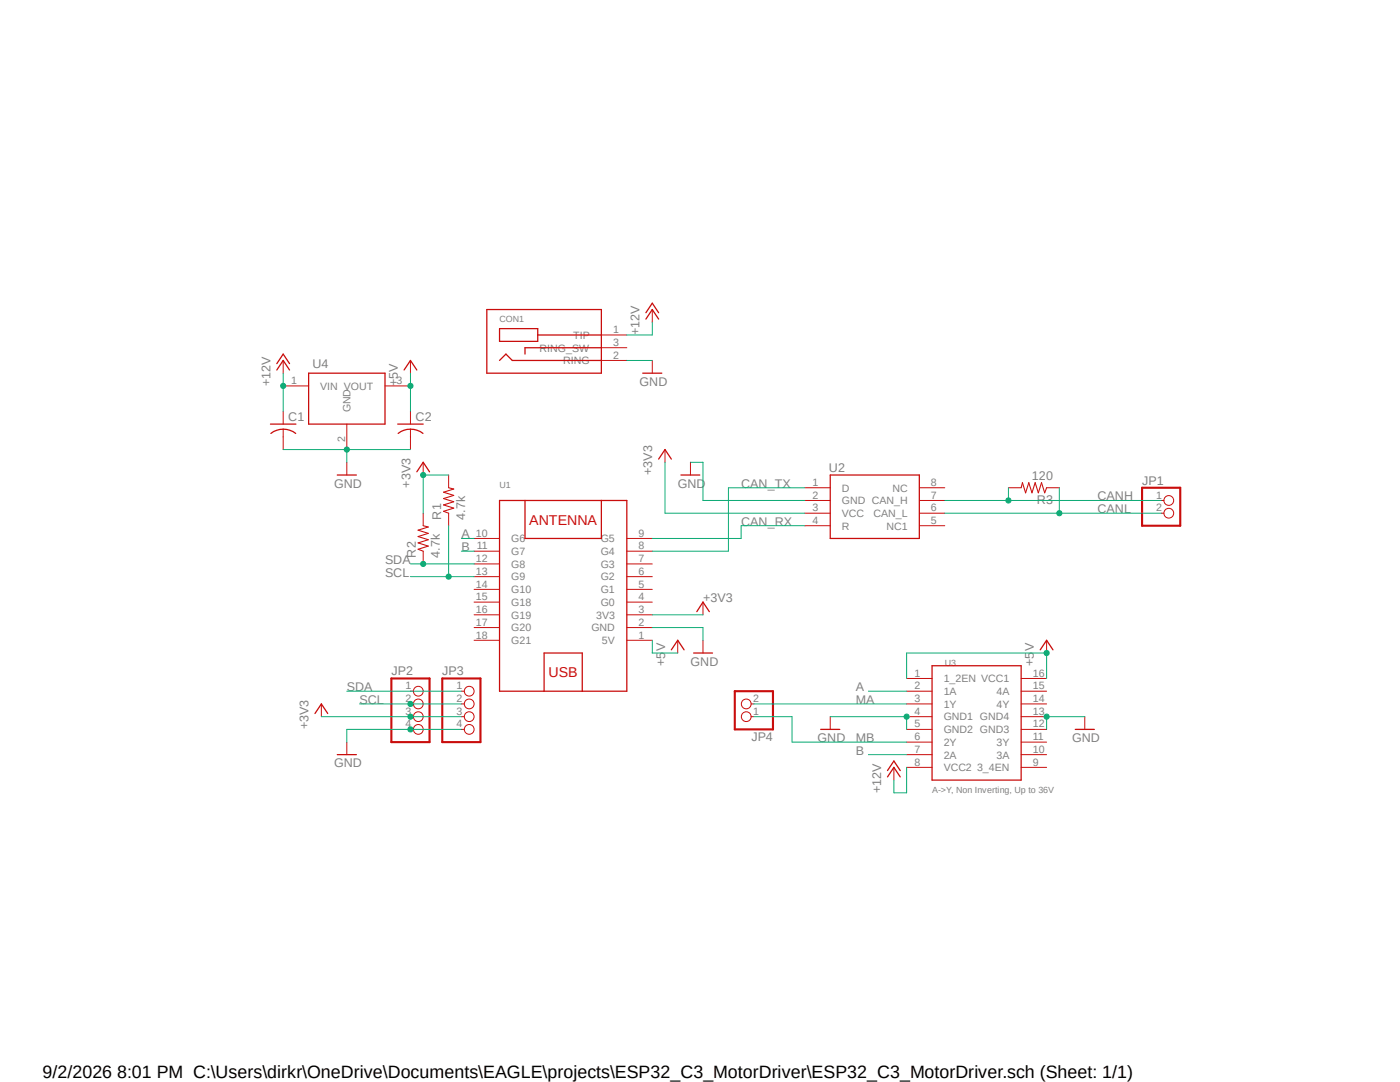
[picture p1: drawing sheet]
<svg xmlns="http://www.w3.org/2000/svg" width="279mm" height="216mm" viewBox="0 0 279 216" stroke-linecap="round" stroke-linejoin="round" font-family="sans-serif">
<path d="M51.4 59.4l185.2 100.7M236.6 59.4l-185.2 100.7" fill="none" stroke="#fff" stroke-width=".2"/>
<g fill="none" stroke="#c90d0c" stroke-width=".25">
<path d="M55.2 73.8l1.3-1.9 1.3 1.9M55.2 72.6l1.3-1.9 1.3 1.9M61.6 74.5h15.2v10.1h-15.2zM80.6 73.8l1.3-1.9 1.3 1.9M97.2 61.8h22.8v12.7h-22.8zM99.7 65.6h7.6v2.5h-7.6zM99.7 71.9l1.3-1.2 1.2 1.2h17.8M107.3 66.8h12.7M120 69.4h-15.2v1.3M128.3 74.5h3.8M128.9 63.7l1.3-1.9 1.2 1.9M128.9 62.4l1.3-1.9 1.2 1.9"/>
<path d="M54 84.6h5.1M54.1 86.5a4 4 0 0 1 4.9 0M67.3 94.8h3.8M79.4 84.6h5.1M79.5 86.5a4 4 0 0 1 4.9 0M83.2 94.1l1.3-1.9 1.2 1.9M99.7 99.9h25.4v38h-25.4zM104.8 99.9v7.5h15.2v-7.5M131.4 91.6l1.3-1.9 1.3 1.9M135.9 94.8h3.8M165.7 94.8h17.8v12.6h-17.8zM108.6 137.9v-7.6h7.6v7.6"/>
<path d="M134 129.7l1.3-1.9 1.2 1.9M138.4 130.3h3.8M139.1 122l1.2-1.9 1.3 1.9M186 132.8h17.8v22.9h-17.8zM207.6 129.7l1.3-1.9 1.2 1.9M62.9 142.4l1.2-1.9 1.3 1.9M67.3 150.6h3.8M163.8 145.5h3.8M177.1 155l1.3-1.9 1.3 1.9M177.1 153.8l1.3-2 1.3 2M214.6 145.5h3.8"/>
</g>
<g fill="none" stroke="#c90d0c" stroke-width=".2">
<path d="M56.5 71.9v2.6M56.5 77h5.1M76.8 77h5.1M81.9 71.9v2.6M120 69.4h5.1M120 71.9h5.1M120 66.8h5.1M130.2 61.8v2.5M130.2 71.9v2.6M56.5 82.1v2.5M56.5 85.6v4.1M69.2 84.6v5.1"/>
<path d="M69.2 92.2v2.6M81.9 82.1v2.5M81.9 85.6v4.1M84.5 92.2v2.6M89.5 94.8v2.5M132.7 89.7v2.5M137.8 92.2v2.6M160.6 97.3h5.1M160.6 99.9h5.1M183.5 97.3h5.1M183.5 99.9h5.1M201.3 97.3h2.5"/>
<path d="M208.9 97.3h2.5M231.7 99.9h.6M84.5 102.4v2.5M84.5 110v2.5M89.5 102.4v2.5M94.6 117.6h5.1M94.6 115.1h5.1M94.6 112.5h5.1M94.6 107.4h5.1M94.6 110h5.1M125.1 117.6h5.1M125.1 115.1h5.1"/>
<path d="M125.1 112.5h5.1M125.1 107.4h5.1M125.1 110h5.1M160.6 102.4h5.1M160.6 104.9h5.1M183.5 102.4h5.1M183.5 104.9h5.1M231.7 102.4h.6M81.9 137.9h.6M92.1 137.9h.5M94.6 122.7h5.1M94.6 127.8h5.1"/>
<path d="M94.6 120.1h5.1M94.6 125.2h5.1M125.1 122.7h5.1M125.1 127.8h5.1M125.1 120.1h5.1M125.1 125.2h5.1M135.3 127.8v2.5M140.3 120.1v2.6M140.3 127.8v2.5M180.9 135.4h5.1M180.9 137.9h5.1M203.8 135.4h5.1"/>
<path d="M203.8 137.9h5.1M208.9 127.8v2.5M64.1 140.5v2.5M69.2 148.1v2.5M81.9 140.5h.6M81.9 143h.6M81.9 145.5h.6M92.1 140.5h.5M92.1 143h.5M92.1 145.5h.5M149.9 140.5h.6M149.9 143h.6"/>
<path d="M165.7 143v2.5M178.4 153.1v2.6M180.9 140.5h5.1M180.9 143h5.1M180.9 145.5h5.1M180.9 148.1h5.1M180.9 150.6h5.1M180.9 153.1h5.1M203.8 140.5h5.1M203.8 143h5.1M203.8 145.5h5.1M203.8 148.1h5.1"/>
<path d="M203.8 150.6h5.1M203.8 153.1h5.1M216.5 143v2.5"/>
<circle cx="233.3" cy="99.9" r=".98"/>
<circle cx="233.3" cy="102.4" r=".98"/>
<circle cx="83.5" cy="137.9" r=".98"/>
<circle cx="93.6" cy="137.9" r=".98"/>
<circle cx="83.5" cy="145.5" r=".98"/>
<circle cx="83.5" cy="143" r=".98"/>
<circle cx="83.5" cy="140.5" r=".98"/>
<circle cx="93.6" cy="140.5" r=".98"/>
<circle cx="93.6" cy="145.5" r=".98"/>
<circle cx="93.6" cy="143" r=".98"/>
<circle cx="148.9" cy="143" r=".98"/>
<circle cx="148.9" cy="140.5" r=".98"/>
</g>
<path d="M89.5 97.3l1.1 .3-2.1 .6 2.1 .6-2.1 .7 2.1 .6-2.1 .7 2.1 .6-2.1 .6 1 .4M203.8 97.3l.2-1 .7 2 .6-2 .7 2 .6-2 .6 2 .7-2 .6 2 .4-1M84.5 104.9l1 .3-2.1 .6 2.1 .6-2.1 .7 2.1 .6-2.1 .6 2.1 .7-2.1 .6 1.1 .4" fill="none" stroke="#c90d0c" stroke-width=".21"/>
<path d="M227.9 97.3h7.6v7.6h-7.6zM78.1 135.4h7.6v12.7h-7.6zM88.3 135.4h7.6v12.7h-7.6zM146.6 137.9h7.7v7.6h-7.7z" fill="none" stroke="#c90d0c" stroke-width=".42"/>
<path d="M81.9 112.5h12.7" fill="none" stroke="#0dab76" stroke-width=".2"/>
<circle cx="84.5" cy="112.5" r=".51" fill="#0dab76"/>
<g fill="none" stroke="#0dab76" stroke-width=".2">
<path d="M81.9 115.1h12.7M89.5 104.9v10.2M69.2 137.9h22.9"/>
<circle cx="84.5" cy="112.5" r=".51"/>
</g>
<circle cx="89.5" cy="115.1" r=".51" fill="#0dab76"/>
<g fill="none" stroke="#0dab76" stroke-width=".2">
<path d="M71.8 140.5h20.3"/>
<circle cx="89.5" cy="115.1" r=".51"/>
</g>
<circle cx="81.9" cy="140.5" r=".51" fill="#0dab76"/>
<g fill="none" stroke="#0dab76" stroke-width=".2">
<path d="M160.6 97.3h-15.2v12.7h-15.2M160.6 104.9h-12.7v2.5h-17.7M165.7 143h15.2v2.5"/>
<circle cx="81.9" cy="140.5" r=".51"/>
</g>
<circle cx="180.9" cy="143" r=".51" fill="#0dab76"/>
<g fill="none" stroke="#0dab76" stroke-width=".2">
<path d="M216.5 143h-7.6v2.5"/>
<circle cx="180.9" cy="143" r=".51"/>
</g>
<circle cx="208.9" cy="143" r=".51" fill="#0dab76"/>
<g fill="none" stroke="#0dab76" stroke-width=".2">
<path d="M56.5 89.7h25.4M137.8 92.2h2.5v7.7h20.3"/>
<circle cx="208.9" cy="143" r=".51"/>
</g>
<circle cx="69.2" cy="89.7" r=".51" fill="#0dab76"/>
<g fill="none" stroke="#0dab76" stroke-width=".2">
<path d="M125.1 71.9h5.1M69.2 89.7v2.5M130.2 125.2h10.1v2.6M92.1 145.5h-22.9v2.6"/>
<circle cx="69.2" cy="89.7" r=".51"/>
</g>
<circle cx="81.9" cy="145.5" r=".51" fill="#0dab76"/>
<g fill="none" stroke="#0dab76" stroke-width=".2">
<path d="M89.5 94.8h-5v7.6M132.7 92.2v10.2h27.9M130.2 122.7h10.1"/>
<circle cx="81.9" cy="145.5" r=".51"/>
</g>
<circle cx="84.5" cy="94.8" r=".51" fill="#0dab76"/>
<g fill="none" stroke="#0dab76" stroke-width=".2">
<path d="M64.1 143h28"/>
<circle cx="84.5" cy="94.8" r=".51"/>
</g>
<circle cx="81.9" cy="143" r=".51" fill="#0dab76"/>
<g fill="none" stroke="#0dab76" stroke-width=".2">
<path d="M188.6 99.9h43.1M201.3 97.3v2.6"/>
<circle cx="81.9" cy="143" r=".51"/>
</g>
<circle cx="201.2" cy="99.9" r=".51" fill="#0dab76"/>
<g fill="none" stroke="#0dab76" stroke-width=".2">
<path d="M211.4 97.3v5.1h-22.8"/>
<circle cx="201.2" cy="99.9" r=".51"/>
</g>
<circle cx="211.4" cy="102.4" r=".51" fill="#0dab76"/>
<g fill="none" stroke="#0dab76" stroke-width=".2">
<path d="M56.5 74.5v7.6M92.1 110h2.5M92.1 107.4h2.5M211.4 102.4h20.3M173.3 137.9h7.6M150.5 140.5h30.4M150.5 143h7.6v5.1h22.8M173.3 150.6h7.6"/>
<circle cx="211.4" cy="102.4" r=".51"/>
</g>
<circle cx="56.5" cy="77" r=".51" fill="#0dab76"/>
<g fill="none" stroke="#0dab76" stroke-width=".2">
<path d="M81.9 74.5v7.6M130.2 64.3v2.5h-5.1M180.9 153.1v5.1h-2.5v-2.5"/>
<circle cx="56.5" cy="77" r=".51"/>
</g>
<circle cx="81.9" cy="77" r=".51" fill="#0dab76"/>
<g fill="none" stroke="#0dab76" stroke-width=".2">
<path d="M130.2 127.8v2.5h5.1M180.9 135.4v-5.1h28v5.1"/>
<circle cx="81.9" cy="77" r=".51"/>
</g>
<circle cx="208.9" cy="130.3" r=".51" fill="#0dab76"/>
<circle cx="208.9" cy="130.3" r=".51" fill="none" stroke="#0dab76" stroke-width=".2"/>
<text font-size="3.6" x="8.5" y="215">9/2/2026 8:01 PM C:\Users\dirkr\OneDrive\Documents\EAGLE\projects\ESP32_C3_MotorDriver\ESP32_C3_MotorDriver.sch (Sheet: 1/1)</text>
<g font-size="2.8" fill="#c90d0c">
<text x="105.6" y="104.7">ANTENNA</text>
<text x="109.5" y="135.1">USB</text>
</g>
<g font-size="2.5" fill="#808080">
<text x="127.6" y="66.8" transform="rotate(-90 127.6 66.8)">+12V</text>
<text x="54" y="77" transform="rotate(-90 54 77)">+12V</text>
<text x="62.4" y="73.4">U4</text>
<text x="79.4" y="77" transform="rotate(-90 79.4 77)">+5V</text>
<text x="127.6" y="77">GND</text>
<text x="57.5" y="84">C1</text>
<text x="82.9" y="84">C2</text>
<text x="130.2" y="94.8" transform="rotate(-90 130.2 94.8)">+3V3</text>
<text x="165.4" y="94.3">U2</text>
<text x="206" y="95.8">120</text>
<text x="66.7" y="97.3">GND</text>
<text x="81.9" y="97.3" transform="rotate(-90 81.9 97.3)">+3V3</text>
<text x="135.3" y="97.3">GND</text>
<text x="147.9" y="97.3">CAN_TX</text>
<text x="206.9" y="100.6">R3</text>
<text x="219" y="99.9">CANH</text>
<text x="227.9" y="96.7">JP1</text>
<text x="88.1" y="103.7" transform="rotate(-90 88.1 103.7)">R1</text>
<text x="92.1" y="107.4">A</text>
<text x="92.8" y="103.7" transform="rotate(-90 92.8 103.7)">4.7k</text>
<text x="147.9" y="104.9">CAN_RX</text>
<text x="219" y="102.4">CANL</text>
<text x="76.8" y="112.5">SDA</text>
<text x="83" y="111.3" transform="rotate(-90 83 111.3)">R2</text>
<text x="87.8" y="111.3" transform="rotate(-90 87.8 111.3)">4.7k</text>
<text x="92.1" y="110">B</text>
<text x="76.8" y="115.1">SCL</text>
<text x="140.3" y="120.1">+3V3</text>
<text x="69.2" y="137.9">SDA</text>
<text x="78.1" y="134.7">JP2</text>
<text x="88.3" y="134.7">JP3</text>
<text x="132.7" y="132.8" transform="rotate(-90 132.7 132.8)">+5V</text>
<text x="137.8" y="132.8">GND</text>
<text x="170.8" y="137.9">A</text>
<text x="206.3" y="132.8" transform="rotate(-90 206.3 132.8)">+5V</text>
<text x="71.8" y="140.5">SCL</text>
<text x="170.8" y="140.5">MA</text>
<text x="61.6" y="145.5" transform="rotate(-90 61.6 145.5)">+3V3</text>
<text x="149.9" y="148">JP4</text>
<text x="163.2" y="148.1">GND</text>
<text x="170.8" y="148.1">MB</text>
<text x="214" y="148.1">GND</text>
<text x="66.7" y="153.1">GND</text>
<text x="170.8" y="150.6">B</text>
<text x="175.9" y="158.2" transform="rotate(-90 175.9 158.2)">+12V</text>
</g>
<g font-size="2.1" fill="#808080">
<text x="107.7" y="70.1">RING_SW</text>
<text x="114.4" y="67.6">TIP</text>
<text x="122.3" y="69">3</text>
<text x="122.3" y="71.6">2</text>
<text x="122.3" y="66.5">1</text>
<text x="58.1" y="76.7">1</text>
<text x="63.9" y="77.8">VIN VOUT</text>
<text x="79.2" y="76.7">3</text>
<text x="112.4" y="72.7">RING</text>
<text x="70" y="82.3" transform="rotate(-90 70 82.3)">GND</text>
<text x="68.9" y="88.1" transform="rotate(-90 68.9 88.1)">2</text>
<text x="162.2" y="96.9">1</text>
<text x="162.2" y="99.5">2</text>
<text x="168" y="98.1">D</text>
<text x="168" y="100.6">GND CAN_H</text>
<text x="178.1" y="98.1">NC</text>
<text x="185.8" y="99.5">7</text>
<text x="185.8" y="96.9">8</text>
<text x="230.7" y="99.5">1</text>
<text x="95" y="107.1">10</text>
<text x="127.4" y="107.1">9</text>
<text x="162.2" y="102">3</text>
<text x="162.2" y="104.6">4</text>
<text x="168" y="103.2">VCC</text>
<text x="168" y="105.7">R</text>
<text x="174.3" y="103.2">CAN_L</text>
<text x="176.9" y="105.7">NC1</text>
<text x="185.8" y="104.6">5</text>
<text x="185.8" y="102">6</text>
<text x="230.7" y="102">2</text>
<text x="95" y="112.2">12</text>
<text x="95.2" y="109.6">11</text>
<text x="102" y="108.2">G6</text>
<text x="102" y="110.7">G7</text>
<text x="102" y="113.3">G8</text>
<text x="119.9" y="113.3">G3</text>
<text x="119.9" y="108.2">G5</text>
<text x="119.9" y="110.7">G4</text>
<text x="127.4" y="112.2">7</text>
<text x="127.4" y="109.6">8</text>
<text x="95" y="119.8">15</text>
<text x="95" y="114.7">13</text>
<text x="95" y="117.3">14</text>
<text x="102" y="115.8">G9</text>
<text x="102" y="118.4">G10</text>
<text x="119.9" y="118.4">G1</text>
<text x="119.9" y="115.8">G2</text>
<text x="127.4" y="119.8">4</text>
<text x="127.4" y="117.3">5</text>
<text x="127.4" y="114.7">6</text>
<text x="95" y="122.3">16</text>
<text x="95" y="124.9">17</text>
<text x="102" y="123.4">G19</text>
<text x="102" y="120.9">G18</text>
<text x="102" y="126">G20</text>
<text x="118" y="126">GND</text>
<text x="119" y="123.4">3V3</text>
<text x="119.9" y="120.9">G0</text>
<text x="127.4" y="122.3">3</text>
<text x="127.4" y="124.9">2</text>
<text x="95" y="127.4">18</text>
<text x="102" y="128.5">G21</text>
<text x="120.1" y="128.5">5V</text>
<text x="127.4" y="127.4">1</text>
<text x="80.9" y="137.5">1</text>
<text x="91.1" y="137.5">1</text>
<text x="182.5" y="135">1</text>
<text x="182.5" y="137.5">2</text>
<text x="188.3" y="136.1">1_2EN VCC1</text>
<text x="206.1" y="137.5">15</text>
<text x="206.1" y="135">16</text>
<text x="80.9" y="140.1">2</text>
<text x="80.9" y="142.6">3</text>
<text x="91.1" y="140.1">2</text>
<text x="91.1" y="142.6">3</text>
<text x="150.3" y="142.6">1</text>
<text x="150.3" y="140.1">2</text>
<text x="182.5" y="140.1">3</text>
<text x="182.5" y="142.6">4</text>
<text x="188.3" y="138.7">1A</text>
<text x="188.3" y="141.2">1Y</text>
<text x="188.3" y="143.8">GND1 GND4</text>
<text x="198.9" y="141.2">4Y</text>
<text x="198.9" y="138.7">4A</text>
<text x="206.1" y="142.6">13</text>
<text x="206.1" y="140.1">14</text>
<text x="80.9" y="145.2">4</text>
<text x="91.1" y="145.2">4</text>
<text x="182.5" y="145.2">5</text>
<text x="182.5" y="147.7">6</text>
<text x="188.3" y="146.3">GND2 GND3</text>
<text x="188.3" y="148.8">2Y</text>
<text x="198.9" y="148.8">3Y</text>
<text x="206.1" y="147.7">11</text>
<text x="206.1" y="145.2">12</text>
<text x="182.5" y="150.2">7</text>
<text x="182.5" y="152.8">8</text>
<text x="188.3" y="151.4">2A</text>
<text x="188.3" y="153.9">VCC2</text>
<text x="195" y="153.9">3_4EN</text>
<text x="198.9" y="151.4">3A</text>
<text x="206.1" y="152.8">9</text>
<text x="206.1" y="150.2">10</text>
</g>
<g font-size="1.8" fill="#808080">
<text x="99.7" y="64.3">CON1</text>
<text x="99.7" y="97.3">U1</text>
<text x="188.6" y="132.8">U3</text>
<text x="186" y="158.2">A-&gt;Y, Non Inverting, Up to 36V</text>
</g>
</svg>
